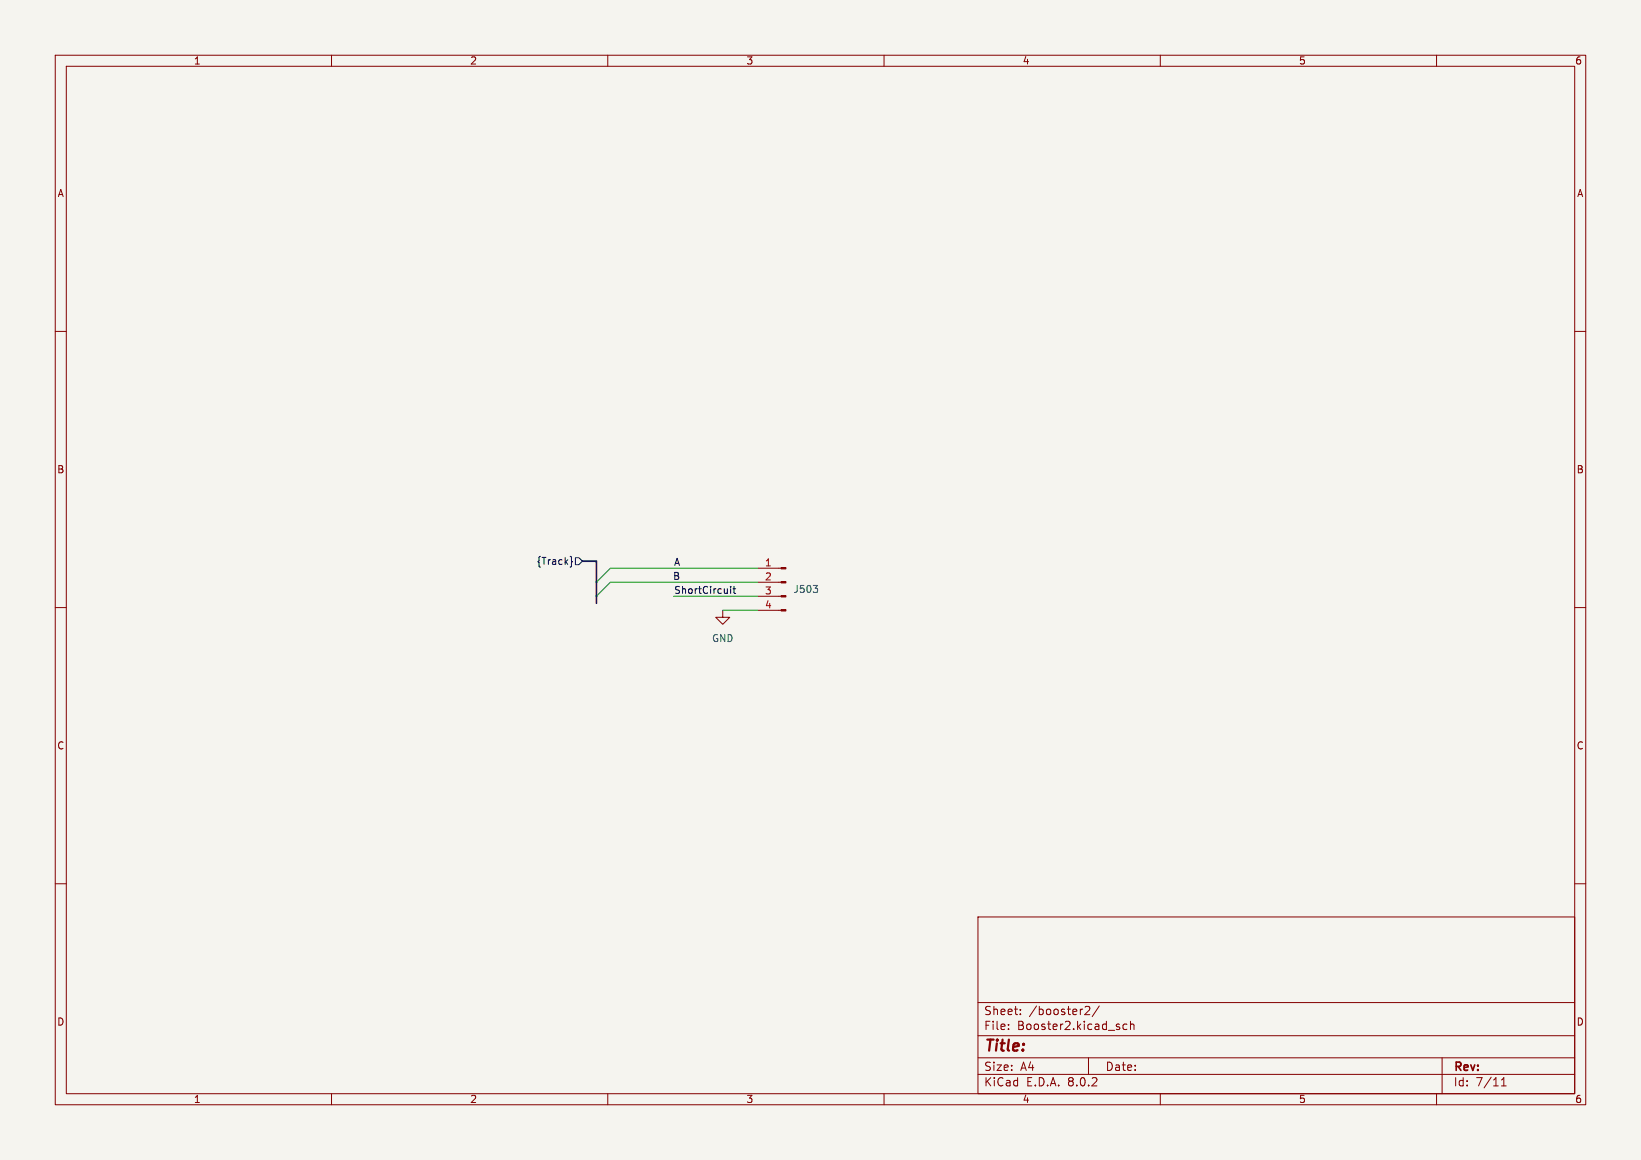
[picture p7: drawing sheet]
<svg xmlns="http://www.w3.org/2000/svg" width="297mm" height="210mm" viewBox="0 0 297 210" stroke-linecap="round" stroke-linejoin="round" font-family="sans-serif">
<path d="M0 0h297v210h-297z" fill="#f5f4ef" stroke="#f5f4ef" stroke-width=".18"/>
<g fill="none" stroke="#840000" stroke-width=".18">
<path d="M10 10h277v190h-277zM12 12h273v186h-273zM60 10v2M110 10v2M160 10v2M210 10v2M260 10v2M10 60h2M285 60h2M10 110h2M130.8 110.5v1.3h-1.3l1.3 1.2 1.3-1.2h-1.3M137.2 110.5h4.2"/>
<path d="M137.2 108h4.2M137.2 105.4h4.2M137.2 102.9h4.2M285 110h2M10 160h2M285 160h2M177 166h108v32h-108zM60 198v2M110 198v2M160 198v2M177 194.5h108M177 191.5h108"/>
<path d="M177 187.5h108M177 181.5h108M182.5 186.3v.1M182.5 185.5v.1M184.7 183.6v.1M184.7 182.8v.1M196.4 182.3l.6-.1 .2 .1v.3l-.9 1.1h.9M197 191.5v3M199 182.1l-1.3 2M204 185.5l-.5-.1-.3 .3v.4l.2 .2h.6M204.6 185.5l.2-.1 .4 .1v.9M204.6 184.9v1.5"/>
<path d="M210 198v2M260 198v2M261 191.5v6.5M271.7 196.6h.9M271.7 195.5l.5-.4v1.5"/>
</g>
<g fill="#840000" stroke="#840000" stroke-width=".18">
<path d="M141.4 110.4h.8v.2h-.8z"/>
<path d="M141.4 107.8h.8v.3h-.8z"/>
<path d="M141.4 105.3h.8v.2h-.8z"/>
<path d="M141.4 102.7h.8v.3h-.8z"/>
</g>
<path d="M147.2 106h.8l-.4 .5M147.9 106.5l.1 .2-.1 .5" fill="none" stroke="#006464" stroke-width=".18"/>
<path d="M103.2 100.7l.2 .2v.6l.2 .2-.2 .2v.6l-.2 .2M104.1 101h.7l.6 .6-.6 .6h-.7z" fill="none" stroke="#000084" stroke-width=".18"/>
<path d="M132.2 106.2v.1M132.2 106.6v.8M132.7 106.6h.4M132.8 106.2v1.1l.3 .1" fill="none" stroke="#0f0f0f" stroke-width=".18"/>
<path d="M105.4 101.6h2.5v7.6" fill="none" stroke="#000084" stroke-width=".3"/>
<path d="M121.9 108h15.3M130.8 110.5h6.4M137.2 102.9h-26.7l-2.6 2.5M137.2 105.4h-26.7l-2.6 2.6" fill="none" stroke="#009600" stroke-width=".18"/>
<text font-size="2.8" fill="#840000" x="178" y="190.9">Title:</text>
<g font-size="2.1" fill="#840000">
<text x="178" y="184">Sheet:</text>
<text x="186.2" y="184">/booster2/</text>
<text x="178" y="186.7">File:</text>
<text x="184.1" y="186.7">Booster2.kicad_sch</text>
<text x="178" y="196.9">KiCad</text>
<text x="178" y="194.1">Size:</text>
<text x="184.7" y="194.1">A4</text>
<text x="185.7" y="196.9">E.D.A.</text>
<text x="193.3" y="196.9">8.0.2</text>
<text x="200" y="194.1">Date:</text>
<text x="263" y="194.3">Rev:</text>
<text x="263" y="196.9">Id:</text>
<text x="267.1" y="196.9">7/11</text>
</g>
<g font-size="1.8" fill="#840000">
<text x="35" y="11.9">1</text>
<text x="85" y="11.9">2</text>
<text x="135" y="11.9">3</text>
<text x="185" y="11.9">4</text>
<text x="235" y="11.9">5</text>
<text x="285" y="11.9">6</text>
<text x="10.3" y="35.9">A</text>
<text x="285.3" y="35.9">A</text>
<text x="10.3" y="85.9">B</text>
<text x="285.3" y="85.9">B</text>
<text x="10.3" y="135.9">C</text>
<text x="285.3" y="135.9">C</text>
<text x="10.3" y="185.9">D</text>
<text x="285.3" y="185.9">D</text>
<text x="35" y="199.9">1</text>
<text x="85" y="199.9">2</text>
<text x="135" y="199.9">3</text>
<text x="185" y="199.9">4</text>
<text x="235" y="199.9">5</text>
<text x="285" y="199.9">6</text>
</g>
<text font-size="1.8" fill="#000084" x="97" y="102.5">{Track}</text>
<g font-size="1.8" fill="#0f0f0f">
<text x="121.7" y="105.1">B</text>
<text x="121.9" y="102.5">A</text>
<text x="121.9" y="107.6">ShortCircuit</text>
</g>
<g font-size="1.8" fill="#a90000">
<text x="138.4" y="102.6">1</text>
<text x="138.4" y="105.2">2</text>
<text x="138.4" y="107.7">3</text>
<text x="138.4" y="110.2">4</text>
</g>
<g font-size="1.8" fill="#006464">
<text x="143.5" y="107.5">J503</text>
<text x="128.8" y="116.4">GND</text>
</g>
</svg>
